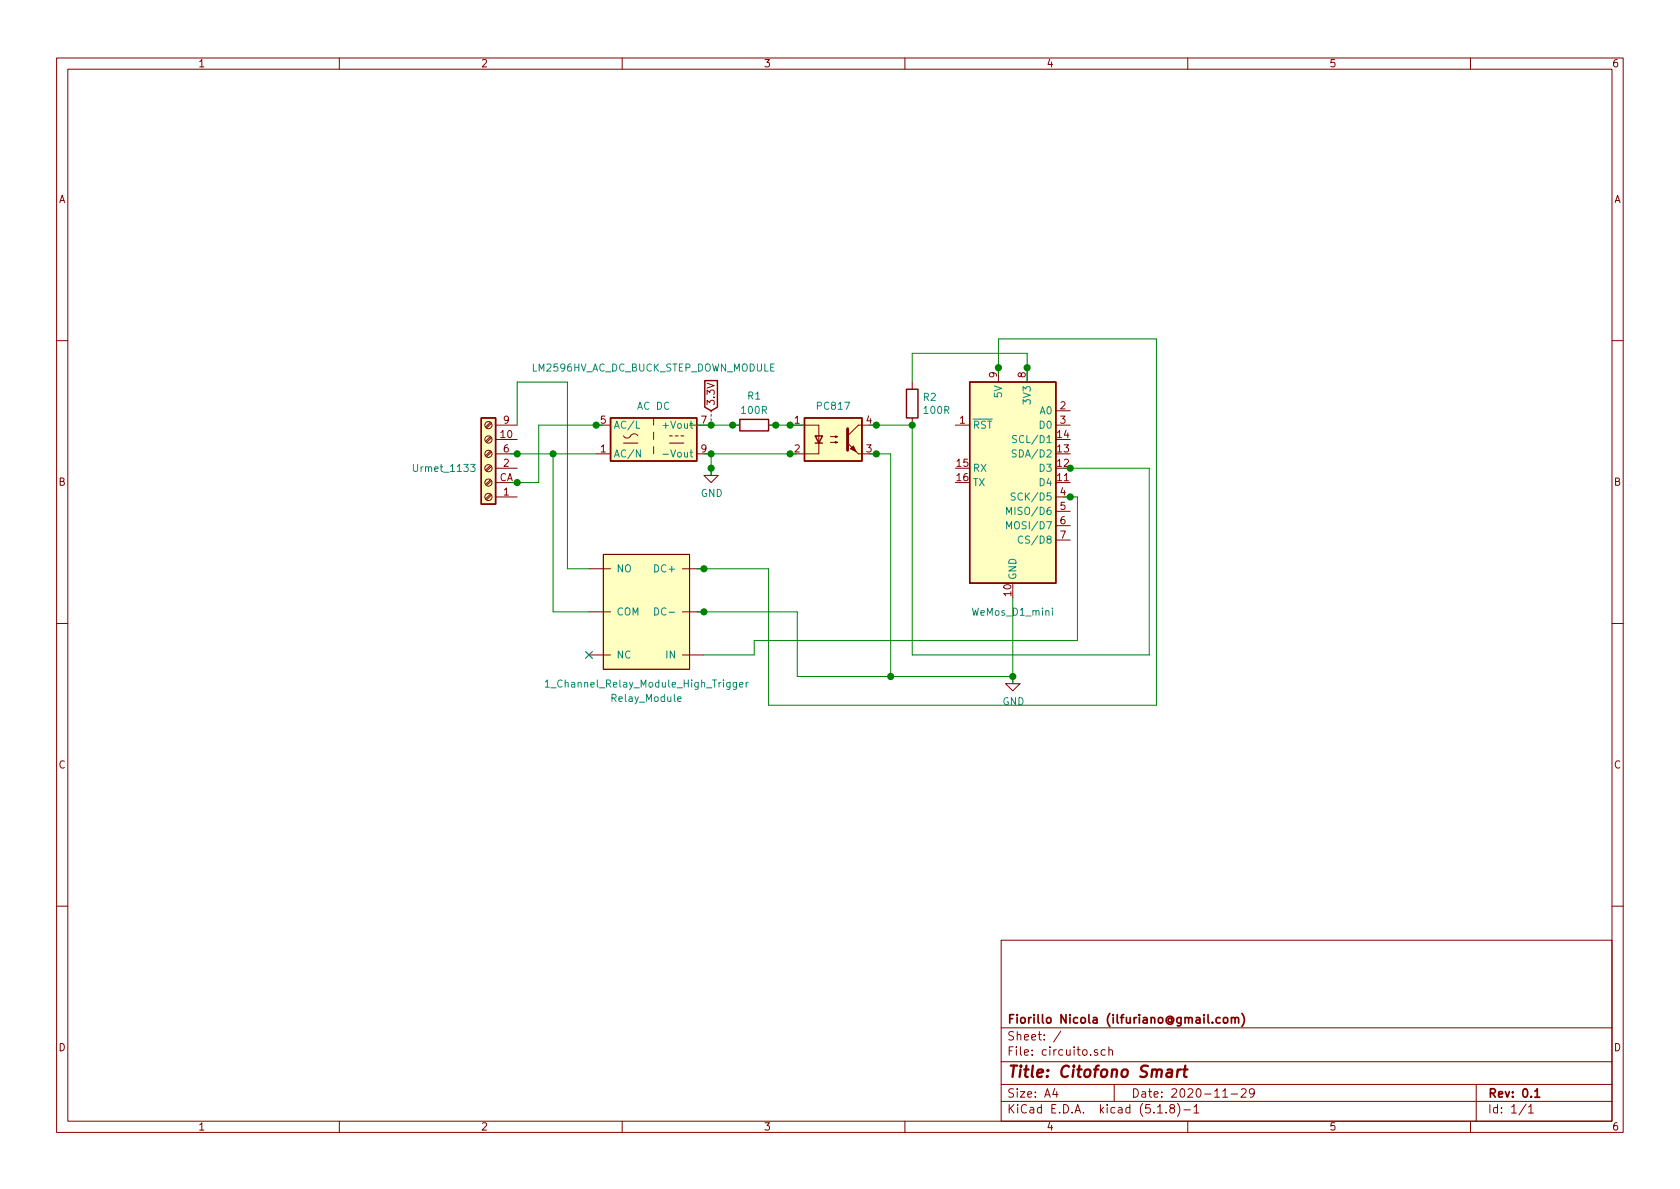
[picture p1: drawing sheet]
EESchema Schematic File Version 4
EELAYER 30 0
EELAYER END
$Descr A4 11693 8268
encoding utf-8
Sheet 1 1
Title "Citofono Smart"
Date "2020-11-29"
Rev "0.1"
Comp "Fiorillo Nicola (ilfuriano@gmail.com)"
Comment1 ""
Comment2 ""
Comment3 ""
Comment4 ""
$EndDescr
$Comp
L Isolator:PC817 U?
U 1 1
P 5800 3050
F 0 "U?" H 5800 3375 50  0001 C CNN
F 1 "PC817" H 5800 3284 50  0000 C CNN
F 2 "Package_DIP:DIP-4_W7.62mm" H 5600 2850 50  0001 L CIN
F 3 "http://www.soselectronic.cz/a_info/resource/d/pc817.pdf" H 5800 3050 50  0001 L CNN
	1    5800 3050
	1    0    0    -1  
$EndComp
$Comp
L power:GND #PWR?
U 1 1
P 7050 4700
F 0 "#PWR?" H 7050 4450 50  0001 C CNN
F 1 "GND" H 7055 4527 50  0000 C CNN
F 2 "" H 7050 4700 50  0001 C CNN
F 3 "" H 7050 4700 50  0001 C CNN
	1    7050 4700
	1    0    0    -1  
$EndComp
$Comp
L Converter_ACDC:HS-40024 LM2596HV_AC_DC_BUCK_STEP_DOWN_MODULE
U 1 1
P 4550 3050
F 0 "LM2596HV_AC_DC_BUCK_STEP_DOWN_MODULE" H 4550 3550 50  0000 C CNN
F 1 "AC DC" H 4550 3284 50  0000 C CNN
F 2 "Converter_ACDC:Converter_ACDC_Hahn_HS-400xx_THT" H 4550 2750 50  0001 C CNN
F 3 "https://www.schukat.com/schukat/pdf.nsf/index/17647BA7403E2D39C1257B810041F34E/$file/HS-40024-Serie%20Schemazeichnung-A3%20(1).pdf" H 4550 2650 50  0001 C CNN
	1    4550 3050
	1    0    0    -1  
$EndComp
Wire Wire Line
	4800 2950 4950 2950
Connection ~ 4950 2950
Connection ~ 5100 2950
Wire Wire Line
	5100 2950 5150 2950
Wire Wire Line
	4950 2950 5100 2950
$Comp
L Device:R R1
U 1 1
P 5250 2950
F 0 "R1" V 5450 2950 50  0000 C CNN
F 1 "100R" V 5350 2950 50  0000 C CNN
F 2 "" V 5180 2950 50  0001 C CNN
F 3 "~" H 5250 2950 50  0001 C CNN
	1    5250 2950
	0    -1   -1   0   
$EndComp
Wire Wire Line
	5350 2950 5400 2950
Connection ~ 5400 2950
Wire Wire Line
	5400 2950 5500 2950
Connection ~ 5500 2950
Wire Wire Line
	5500 2950 5600 2950
Wire Wire Line
	4900 3150 4950 3150
Connection ~ 4950 3150
Wire Wire Line
	4950 3150 5500 3150
Connection ~ 5500 3150
Wire Wire Line
	5500 3150 5550 3150
Text GLabel 4950 2850 1    50   Input ~ 0
3.3V
$Comp
L power:GND #PWR?
U 1 1
P 4950 3250
F 0 "#PWR?" H 4950 3000 50  0001 C CNN
F 1 "GND" H 4955 3077 50  0000 C CNN
F 2 "" H 4950 3250 50  0001 C CNN
F 3 "" H 4950 3250 50  0001 C CNN
	1    4950 3250
	1    0    0    -1  
$EndComp
Wire Wire Line
	4950 3300 4950 3250
Connection ~ 4950 3250
Wire Wire Line
	4950 3250 4950 3150
$Comp
L MCU_Module:WeMos_D1_mini U?
U 1 1
P 7050 3350
F 0 "U?" H 7050 2461 50  0001 C CNN
F 1 "WeMos_D1_mini" H 7050 2450 50  0000 C CNN
F 2 "Module:WEMOS_D1_mini_light" H 7050 2200 50  0001 C CNN
F 3 "https://wiki.wemos.cc/products:d1:d1_mini#documentation" H 5200 2200 50  0001 C CNN
	1    7050 3350
	1    0    0    -1  
$EndComp
$Comp
L Device:R R2
U 1 1
P 6350 2800
F 0 "R2" H 6420 2846 50  0000 L CNN
F 1 "100R" H 6420 2755 50  0000 L CNN
F 2 "" V 6280 2800 50  0001 C CNN
F 3 "~" H 6350 2800 50  0001 C CNN
	1    6350 2800
	1    0    0    -1  
$EndComp
Wire Wire Line
	7150 2650 7150 2550
Wire Wire Line
	7150 2450 6350 2450
Wire Wire Line
	6350 2450 6350 2650
Connection ~ 7150 2550
Wire Wire Line
	7150 2550 7150 2450
Wire Wire Line
	6350 2950 6100 2950
Connection ~ 6100 2950
Wire Wire Line
	6100 2950 6050 2950
Wire Wire Line
	7400 3250 7450 3250
Wire Wire Line
	8000 3250 8000 4550
Wire Wire Line
	8000 4550 6350 4550
Wire Wire Line
	6350 4550 6350 2950
Connection ~ 7450 3250
Wire Wire Line
	7450 3250 8000 3250
Connection ~ 6350 2950
Wire Wire Line
	7050 4150 7050 4700
Wire Wire Line
	7050 4750 7100 4750
Connection ~ 7050 4700
Wire Wire Line
	7050 4700 7050 4750
Wire Wire Line
	6050 3150 6100 3150
Wire Wire Line
	6200 3150 6200 4700
Wire Wire Line
	6200 4700 7050 4700
Connection ~ 6100 3150
Wire Wire Line
	6100 3150 6200 3150
$Comp
L circuito-rescue:Urmet_1133-urmet_1133 J?
U 1 1
P 3400 3150
F 0 "J?" H 3480 3142 50  0001 L CNN
F 1 "Urmet_1133" H 3480 3051 50  0000 L CNN
F 2 "" H 3400 3150 50  0001 C CNN
F 3 "~" H 3400 3150 50  0001 C CNN
	1    3400 3150
	-1   0    0    -1  
$EndComp
Wire Wire Line
	3750 3350 3600 3350
Connection ~ 4150 2950
Wire Wire Line
	4150 2950 4200 2950
Connection ~ 3600 3350
Wire Wire Line
	3600 3350 3550 3350
Wire Wire Line
	3550 3150 3600 3150
Connection ~ 3600 3150
$Comp
L circuito-rescue:1_Channel_Relay_Module_High_Trigger-1_channel_relay_module_high_trigger Relay_Module
U 1 1
P 4500 4750
F 0 "Relay_Module" H 4500 4650 50  0000 C CNN
F 1 "1_Channel_Relay_Module_High_Trigger" H 4500 4750 50  0000 C CNN
F 2 "" H 4500 4750 50  0001 C CNN
F 3 "" H 4500 4750 50  0001 C CNN
	1    4500 4750
	1    0    0    -1  
$EndComp
Wire Wire Line
	3600 3150 3850 3150
Wire Wire Line
	3750 2950 3750 3350
Wire Wire Line
	4100 4250 3850 4250
Wire Wire Line
	3850 4250 3850 3150
Connection ~ 3850 3150
Wire Wire Line
	3850 3150 4150 3150
Wire Wire Line
	3750 2950 4150 2950
Wire Wire Line
	4100 3950 3950 3950
Wire Wire Line
	3950 2650 3600 2650
Wire Wire Line
	3600 2650 3600 2950
Wire Wire Line
	3950 2650 3950 3950
Wire Wire Line
	7400 3450 7450 3450
Wire Wire Line
	7500 3450 7500 4450
Wire Wire Line
	5250 4450 5250 4550
Wire Wire Line
	5250 4550 4900 4550
Wire Wire Line
	5250 4450 7500 4450
Connection ~ 7450 3450
Wire Wire Line
	7450 3450 7500 3450
Wire Wire Line
	5550 4700 5550 4250
Wire Wire Line
	5550 4250 4900 4250
Connection ~ 6200 4700
Wire Wire Line
	6200 4700 5550 4700
Connection ~ 4900 4250
Wire Wire Line
	4900 4250 4850 4250
Wire Wire Line
	6950 2600 6950 2550
Wire Wire Line
	6950 2350 8050 2350
Wire Wire Line
	8050 2350 8050 4900
Wire Wire Line
	8050 4900 5350 4900
Wire Wire Line
	5350 4900 5350 3950
Wire Wire Line
	5350 3950 4900 3950
Connection ~ 6950 2550
Wire Wire Line
	6950 2550 6950 2350
Connection ~ 4900 3950
Wire Wire Line
	4900 3950 4850 3950
NoConn ~ 4100 4550
Wire Notes Line
	4950 2950 4950 2850
$EndSCHEMATC
